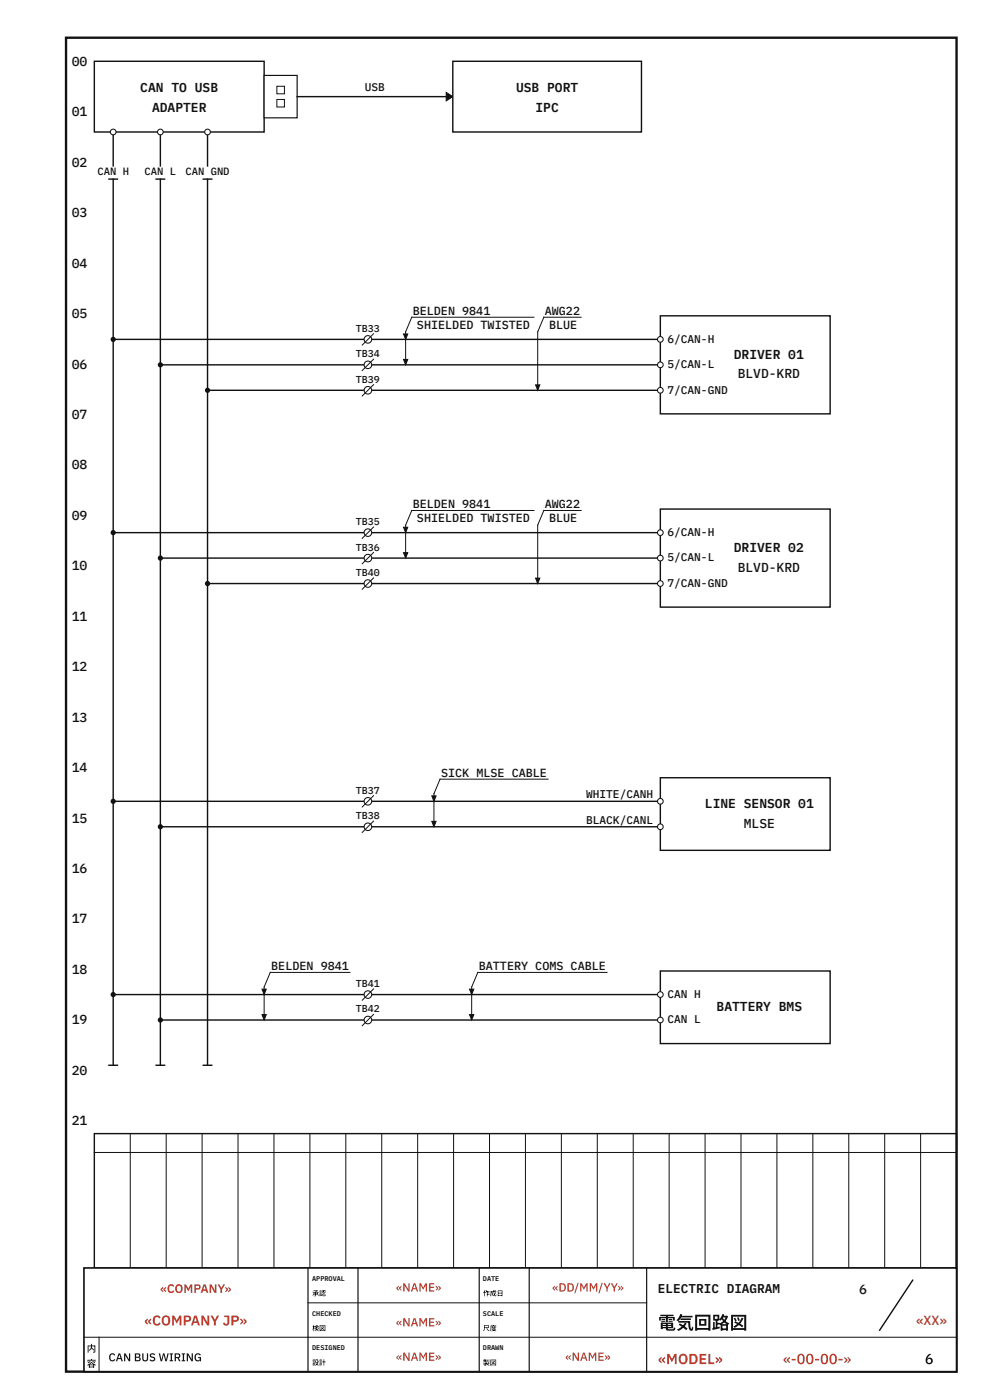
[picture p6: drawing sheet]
<svg xmlns="http://www.w3.org/2000/svg" width="210mm" height="297mm" viewBox="0 0 210 297" stroke-linecap="round" stroke-linejoin="round" font-family="sans-serif">
<path d="M14 8h188.8v283h-188.8z" fill="none" stroke="#111" stroke-width=".5"/>
<path d="M20 240.5h182.8v28.5h-182.8z" fill="none" stroke="#111" stroke-width=".3"/>
<g fill="none" stroke="#111" stroke-width=".21">
<path d="M20 244.5h182.8M27.6 240.5v28.5M35.2 240.5v28.5M42.8 240.5v28.5M50.5 240.5v28.5M58.1 240.5v28.5M65.7 240.5v28.5M73.3 240.5v28.5M80.9 240.5v28.5M88.5 240.5v28.5M96.2 240.5v28.5M103.8 240.5v28.5"/>
<path d="M111.4 240.5v28.5M119 240.5v28.5M126.6 240.5v28.5M134.2 240.5v28.5M141.9 240.5v28.5M149.5 240.5v28.5M157.1 240.5v28.5M164.7 240.5v28.5M172.3 240.5v28.5M179.9 240.5v28.5M187.6 240.5v28.5M195.2 240.5v28.5"/>
</g>
<path d="M17.8 269h185v22h-185z" fill="#fff"/>
<path d="M17.8 269h185v22h-185z" fill="none" stroke="#111" stroke-width=".35"/>
<path d="M65.3 269v22M75.9 269v22M101.6 269v22M112.2 269v22M137.1 269v22" fill="none" stroke="#111" stroke-width=".25"/>
<path d="M65.3 276.4h71.8M17.8 283.7h185M21 283.7v7.3" fill="none" stroke="#111" stroke-width=".21"/>
<path d="M193.5 271.6l-7 10.6" fill="none" stroke="#111" stroke-width=".3"/>
<path d="M20 13h36v15h-36z" fill="#fff"/>
<path d="M20 13h36v15h-36zM24 28v7.2" fill="none" stroke="#111" stroke-width=".3"/>
<circle cx="24" cy="28" r=".6" fill="#fff"/>
<circle cx="24" cy="28" r=".6" fill="none" stroke="#111" stroke-width=".22"/>
<path d="M34 28v7.2" fill="none" stroke="#111" stroke-width=".3"/>
<circle cx="34" cy="28" r=".6" fill="#fff"/>
<circle cx="34" cy="28" r=".6" fill="none" stroke="#111" stroke-width=".22"/>
<path d="M44 28v7.2" fill="none" stroke="#111" stroke-width=".3"/>
<circle cx="44" cy="28" r=".6" fill="#fff"/>
<circle cx="44" cy="28" r=".6" fill="none" stroke="#111" stroke-width=".22"/>
<path d="M56 16h7v9h-7z" fill="#fff"/>
<path d="M56 16h7v9h-7z" fill="none" stroke="#111" stroke-width=".25"/>
<path d="M58.7 18.3h1.6v1.6h-1.6z" fill="#fff"/>
<path d="M58.7 18.3h1.6v1.6h-1.6z" fill="none" stroke="#111" stroke-width=".21"/>
<path d="M58.7 21.1h1.6v1.6h-1.6z" fill="#fff"/>
<path d="M58.7 21.1h1.6v1.6h-1.6z" fill="none" stroke="#111" stroke-width=".21"/>
<path d="M63 20.5h33" fill="none" stroke="#111" stroke-width=".3"/>
<path d="M94.6 19.6l1.4 .9-1.4 .9z" fill="#111"/>
<path d="M94.6 19.6l1.4 .9-1.4 .9z" fill="none" stroke="#111" stroke-width=".21"/>
<path d="M96 13h40v15h-40z" fill="#fff"/>
<path d="M96 13h40v15h-40zM23.1 38h1.8M24 38v188M33.1 38h1.8M34 38v188M43.1 38h1.8M44 38v188M24 72h116M23.1 226h1.8M33.1 226h1.8M43.1 226h1.8" fill="none" stroke="#111" stroke-width=".3"/>
<circle cx="24" cy="72" r=".55" fill="#111"/>
<path d="M34 77.4h106" fill="none" stroke="#111" stroke-width=".3"/>
<circle cx="34" cy="77.4" r=".55" fill="#111"/>
<path d="M44 82.8h96" fill="none" stroke="#111" stroke-width=".3"/>
<circle cx="44" cy="82.8" r=".55" fill="#111"/>
<path d="M24 113h116" fill="none" stroke="#111" stroke-width=".3"/>
<circle cx="24" cy="113" r=".55" fill="#111"/>
<path d="M34 118.4h106" fill="none" stroke="#111" stroke-width=".3"/>
<circle cx="34" cy="118.4" r=".55" fill="#111"/>
<path d="M44 123.8h96" fill="none" stroke="#111" stroke-width=".3"/>
<circle cx="44" cy="123.8" r=".55" fill="#111"/>
<path d="M24 170h116" fill="none" stroke="#111" stroke-width=".3"/>
<circle cx="24" cy="170" r=".55" fill="#111"/>
<path d="M34 175.4h106" fill="none" stroke="#111" stroke-width=".3"/>
<circle cx="34" cy="175.4" r=".55" fill="#111"/>
<path d="M24 211h116" fill="none" stroke="#111" stroke-width=".3"/>
<circle cx="24" cy="211" r=".55" fill="#111"/>
<path d="M34 216.4h106" fill="none" stroke="#111" stroke-width=".3"/>
<circle cx="34" cy="216.4" r=".55" fill="#111"/>
<path d="M140 67h36v20.8h-36z" fill="#fff"/>
<path d="M140 67h36v20.8h-36z" fill="none" stroke="#111" stroke-width=".3"/>
<circle cx="140" cy="72" r=".6" fill="#fff"/>
<circle cx="140" cy="72" r=".6" fill="none" stroke="#111" stroke-width=".22"/>
<circle cx="140" cy="77.4" r=".6" fill="#fff"/>
<circle cx="140" cy="77.4" r=".6" fill="none" stroke="#111" stroke-width=".22"/>
<circle cx="140" cy="82.8" r=".6" fill="#fff"/>
<circle cx="140" cy="82.8" r=".6" fill="none" stroke="#111" stroke-width=".22"/>
<path d="M140 108h36v20.8h-36z" fill="#fff"/>
<path d="M140 108h36v20.8h-36z" fill="none" stroke="#111" stroke-width=".3"/>
<circle cx="140" cy="113" r=".6" fill="#fff"/>
<circle cx="140" cy="113" r=".6" fill="none" stroke="#111" stroke-width=".22"/>
<circle cx="140" cy="118.4" r=".6" fill="#fff"/>
<circle cx="140" cy="118.4" r=".6" fill="none" stroke="#111" stroke-width=".22"/>
<circle cx="140" cy="123.8" r=".6" fill="#fff"/>
<circle cx="140" cy="123.8" r=".6" fill="none" stroke="#111" stroke-width=".22"/>
<path d="M140 165h36v15.4h-36z" fill="#fff"/>
<path d="M140 165h36v15.4h-36z" fill="none" stroke="#111" stroke-width=".3"/>
<circle cx="140" cy="170" r=".6" fill="#fff"/>
<circle cx="140" cy="170" r=".6" fill="none" stroke="#111" stroke-width=".22"/>
<circle cx="140" cy="175.4" r=".6" fill="#fff"/>
<circle cx="140" cy="175.4" r=".6" fill="none" stroke="#111" stroke-width=".22"/>
<path d="M140 206h36v15.4h-36z" fill="#fff"/>
<path d="M140 206h36v15.4h-36z" fill="none" stroke="#111" stroke-width=".3"/>
<circle cx="140" cy="211" r=".6" fill="#fff"/>
<circle cx="140" cy="211" r=".6" fill="none" stroke="#111" stroke-width=".22"/>
<circle cx="140" cy="216.4" r=".6" fill="#fff"/>
<circle cx="140" cy="216.4" r=".6" fill="none" stroke="#111" stroke-width=".22"/>
<path d="M86 70.4v6.1" fill="none" stroke="#111" stroke-width=".21"/>
<path d="M85.5 70.9h.9l-.4 1.1z" fill="#111"/>
<path d="M85.5 70.9h.9l-.4 1.1z" fill="none" stroke="#111" stroke-width=".21"/>
<path d="M85.5 76.3h.9l-.4 1.1z" fill="#111"/>
<path d="M85.5 76.3h.9l-.4 1.1zM113.2 67.3h-25.9l-1.3 3.1M114 70.4v11.5" fill="none" stroke="#111" stroke-width=".21"/>
<path d="M113.5 81.7h.9l-.4 1.1z" fill="#111"/>
<path d="M123.2 67.3h-7.9l-1.3 3.1M113.5 81.7h.9l-.4 1.1z" fill="none" stroke="#111" stroke-width=".21"/>
<circle cx="78" cy="72" r=".8" fill="#fff"/>
<circle cx="78" cy="72" r=".8" fill="none" stroke="#111" stroke-width=".22"/>
<path d="M79.2 70.8l-2.4 2.4" fill="none" stroke="#111" stroke-width=".21"/>
<circle cx="78" cy="77.4" r=".8" fill="#fff"/>
<circle cx="78" cy="77.4" r=".8" fill="none" stroke="#111" stroke-width=".22"/>
<path d="M79.2 76.2l-2.4 2.4" fill="none" stroke="#111" stroke-width=".21"/>
<circle cx="78" cy="82.8" r=".8" fill="#fff"/>
<circle cx="78" cy="82.8" r=".8" fill="none" stroke="#111" stroke-width=".22"/>
<path d="M79.2 81.6l-2.4 2.4M86 111.4v6.1" fill="none" stroke="#111" stroke-width=".21"/>
<path d="M85.5 111.9h.9l-.4 1.1z" fill="#111"/>
<path d="M85.5 111.9h.9l-.4 1.1z" fill="none" stroke="#111" stroke-width=".21"/>
<path d="M85.5 117.2h.9l-.4 1.2z" fill="#111"/>
<path d="M85.5 117.2h.9l-.4 1.2zM113.2 108.3h-25.9l-1.3 3.1M114 111.4v11.5" fill="none" stroke="#111" stroke-width=".21"/>
<path d="M113.5 122.6h.9l-.4 1.2z" fill="#111"/>
<path d="M123.2 108.3h-7.9l-1.3 3.1M113.5 122.6h.9l-.4 1.2z" fill="none" stroke="#111" stroke-width=".21"/>
<circle cx="78" cy="113" r=".8" fill="#fff"/>
<circle cx="78" cy="113" r=".8" fill="none" stroke="#111" stroke-width=".22"/>
<path d="M79.2 111.8l-2.4 2.4" fill="none" stroke="#111" stroke-width=".21"/>
<circle cx="78" cy="118.4" r=".8" fill="#fff"/>
<circle cx="78" cy="118.4" r=".8" fill="none" stroke="#111" stroke-width=".22"/>
<path d="M79.2 117.2l-2.4 2.4" fill="none" stroke="#111" stroke-width=".21"/>
<circle cx="78" cy="123.8" r=".8" fill="#fff"/>
<circle cx="78" cy="123.8" r=".8" fill="none" stroke="#111" stroke-width=".22"/>
<path d="M79.2 122.6l-2.4 2.4M92 168.4v6.1" fill="none" stroke="#111" stroke-width=".21"/>
<path d="M91.5 168.8h.9l-.4 1.2z" fill="#111"/>
<path d="M91.5 168.8h.9l-.4 1.2z" fill="none" stroke="#111" stroke-width=".21"/>
<path d="M91.5 174.2h.9l-.4 1.2z" fill="#111"/>
<path d="M91.5 174.2h.9l-.4 1.2zM116.2 165.3h-22.9l-1.3 3.1" fill="none" stroke="#111" stroke-width=".21"/>
<circle cx="78" cy="170" r=".8" fill="#fff"/>
<circle cx="78" cy="170" r=".8" fill="none" stroke="#111" stroke-width=".22"/>
<path d="M79.2 168.8l-2.4 2.4" fill="none" stroke="#111" stroke-width=".21"/>
<circle cx="78" cy="175.4" r=".8" fill="#fff"/>
<circle cx="78" cy="175.4" r=".8" fill="none" stroke="#111" stroke-width=".22"/>
<path d="M79.2 174.2l-2.4 2.4M56 209.4v6.1" fill="none" stroke="#111" stroke-width=".21"/>
<path d="M55.5 209.8h.9l-.4 1.2z" fill="#111"/>
<path d="M55.5 209.8h.9l-.4 1.2z" fill="none" stroke="#111" stroke-width=".21"/>
<path d="M55.5 215.2h.9l-.4 1.2z" fill="#111"/>
<path d="M55.5 215.2h.9l-.4 1.2zM74.2 206.3h-16.9l-1.3 3.1M100 209.4v6.1" fill="none" stroke="#111" stroke-width=".21"/>
<path d="M99.5 209.8h.9l-.4 1.2z" fill="#111"/>
<path d="M99.5 209.8h.9l-.4 1.2z" fill="none" stroke="#111" stroke-width=".21"/>
<path d="M99.5 215.2h.9l-.4 1.2z" fill="#111"/>
<path d="M99.5 215.2h.9l-.4 1.2zM128.7 206.3h-27.4l-1.3 3.1" fill="none" stroke="#111" stroke-width=".21"/>
<circle cx="78" cy="211" r=".8" fill="#fff"/>
<circle cx="78" cy="211" r=".8" fill="none" stroke="#111" stroke-width=".22"/>
<path d="M79.2 209.8l-2.4 2.4" fill="none" stroke="#111" stroke-width=".21"/>
<circle cx="78" cy="216.4" r=".8" fill="#fff"/>
<circle cx="78" cy="216.4" r=".8" fill="none" stroke="#111" stroke-width=".22"/>
<path d="M79.2 215.2l-2.4 2.4" fill="none" stroke="#111" stroke-width=".21"/>
<text font-size="3.8" fill="#111" x="139.5" y="282">電気回路図</text>
<g font-size="3.1" fill="#c0392b">
<text x="139.5" y="289.4">«MODEL»</text>
<text x="166" y="289.4">«-00-00-»</text>
</g>
<text font-size="3.1" fill="#111" x="196.1" y="289.4">6</text>
<text font-size="3" fill="#c0392b" x="30.6" y="281.2">«COMPANY JP»</text>
<g font-size="2.8" fill="#111">
<text x="15.2" y="14">00</text>
<text x="15.2" y="24.7">01</text>
<text x="15.2" y="35.4">02</text>
<text x="15.2" y="46.1">03</text>
<text x="15.2" y="56.8">04</text>
<text x="15.2" y="67.5">05</text>
<text x="15.2" y="78.2">06</text>
<text x="15.2" y="88.9">07</text>
<text x="15.2" y="99.6">08</text>
<text x="15.2" y="110.3">09</text>
<text x="15.2" y="121">10</text>
<text x="15.2" y="131.7">11</text>
<text x="15.2" y="142.4">12</text>
<text x="15.2" y="153.1">13</text>
<text x="15.2" y="163.8">14</text>
<text x="15.2" y="174.5">15</text>
<text x="15.2" y="185.2">16</text>
<text x="15.2" y="195.9">17</text>
<text x="15.2" y="206.6">18</text>
<text x="15.2" y="217.3">19</text>
<text x="15.2" y="228">20</text>
<text x="15.2" y="238.7">21</text>
<text x="182.2" y="274.6">6</text>
</g>
<text font-size="2.8" fill="#c0392b" x="194.1" y="281">«XX»</text>
<g font-size="2.7" fill="#111">
<text x="29.7" y="19.5">CAN TO USB</text>
<text x="32.2" y="23.7">ADAPTER</text>
<text x="109.4" y="19.5">USB PORT</text>
<text x="113.5" y="23.7">IPC</text>
<text x="155.6" y="76.1">DRIVER 01</text>
<text x="156.4" y="80.3">BLVD-KRD</text>
<text x="155.6" y="117.1">DRIVER 02</text>
<text x="156.4" y="121.3">BLVD-KRD</text>
<text x="149.4" y="171.4">LINE SENSOR 01</text>
<text x="157.7" y="175.6">MLSE</text>
<text x="151.9" y="214.5">BATTERY BMS</text>
<text x="139.5" y="274.3">ELECTRIC DIAGRAM</text>
</g>
<text font-size="2.6" fill="#c0392b" x="34" y="274.3">«COMPANY»</text>
<g font-size="2.5" fill="#111">
<text x="87.5" y="66.8">BELDEN 9841</text>
<text x="88.4" y="69.7">SHIELDED TWISTED</text>
<text x="115.5" y="66.8">AWG22</text>
<text x="116.4" y="69.7">BLUE</text>
<text x="87.5" y="107.8">BELDEN 9841</text>
<text x="115.5" y="107.8">AWG22</text>
<text x="88.4" y="110.7">SHIELDED TWISTED</text>
<text x="116.4" y="110.7">BLUE</text>
<text x="93.5" y="164.8">SICK MLSE CABLE</text>
<text x="57.5" y="205.8">BELDEN 9841</text>
<text x="101.5" y="205.8">BATTERY COMS CABLE</text>
</g>
<g font-size="2.5" fill="#c0392b">
<text x="83.9" y="274">«NAME»</text>
<text x="117.1" y="274">«DD/MM/YY»</text>
<text x="83.9" y="281.4">«NAME»</text>
<text x="83.9" y="288.7">«NAME»</text>
<text x="119.8" y="288.7">«NAME»</text>
</g>
<g font-size="2.4" fill="#111">
<text x="77.4" y="19.4">USB</text>
<text x="141.5" y="72.7">6/CAN-H</text>
<text x="141.5" y="78.1">5/CAN-L</text>
<text x="141.5" y="83.5">7/CAN-GND</text>
<text x="141.5" y="113.7">6/CAN-H</text>
<text x="141.5" y="119.1">5/CAN-L</text>
<text x="141.5" y="124.5">7/CAN-GND</text>
<text x="124.3" y="169.4">WHITE/CANH</text>
<text x="124.3" y="174.8">BLACK/CANL</text>
<text x="141.5" y="211.7">CAN H</text>
<text x="141.5" y="217.1">CAN L</text>
<text x="23" y="288.8">CAN BUS WIRING</text>
</g>
<g font-size="2.2" fill="#111">
<text x="20.6" y="37.2">CAN H</text>
<text x="30.6" y="37.2">CAN L</text>
<text x="39.3" y="37.2">CAN GND</text>
</g>
<g font-size="2.1" fill="#111">
<text x="75.4" y="70.4">TB33</text>
<text x="75.4" y="75.8">TB34</text>
<text x="75.4" y="81.2">TB39</text>
<text x="75.4" y="111.4">TB35</text>
<text x="75.4" y="116.8">TB36</text>
<text x="75.4" y="122.2">TB40</text>
<text x="75.4" y="168.4">TB37</text>
<text x="75.4" y="173.8">TB38</text>
<text x="75.4" y="209.4">TB41</text>
<text x="75.4" y="214.8">TB42</text>
</g>
<g font-size="2" fill="#111">
<text x="18.4" y="286.8">内</text>
<text x="18.4" y="290">容</text>
</g>
<g font-size="1.4" fill="#111">
<text x="66.2" y="271.8">APPROVAL</text>
<text x="66.2" y="274.9">承認</text>
<text x="102.4" y="271.8">DATE</text>
<text x="102.4" y="274.9">作成日</text>
<text x="66.2" y="279.2">CHECKED</text>
<text x="102.4" y="279.2">SCALE</text>
<text x="66.2" y="282.3">検図</text>
<text x="66.2" y="286.5">DESIGNED</text>
<text x="102.4" y="282.3">尺度</text>
<text x="102.4" y="286.5">DRAWN</text>
<text x="66.2" y="289.6">設計</text>
<text x="102.4" y="289.6">製図</text>
</g>
</svg>
